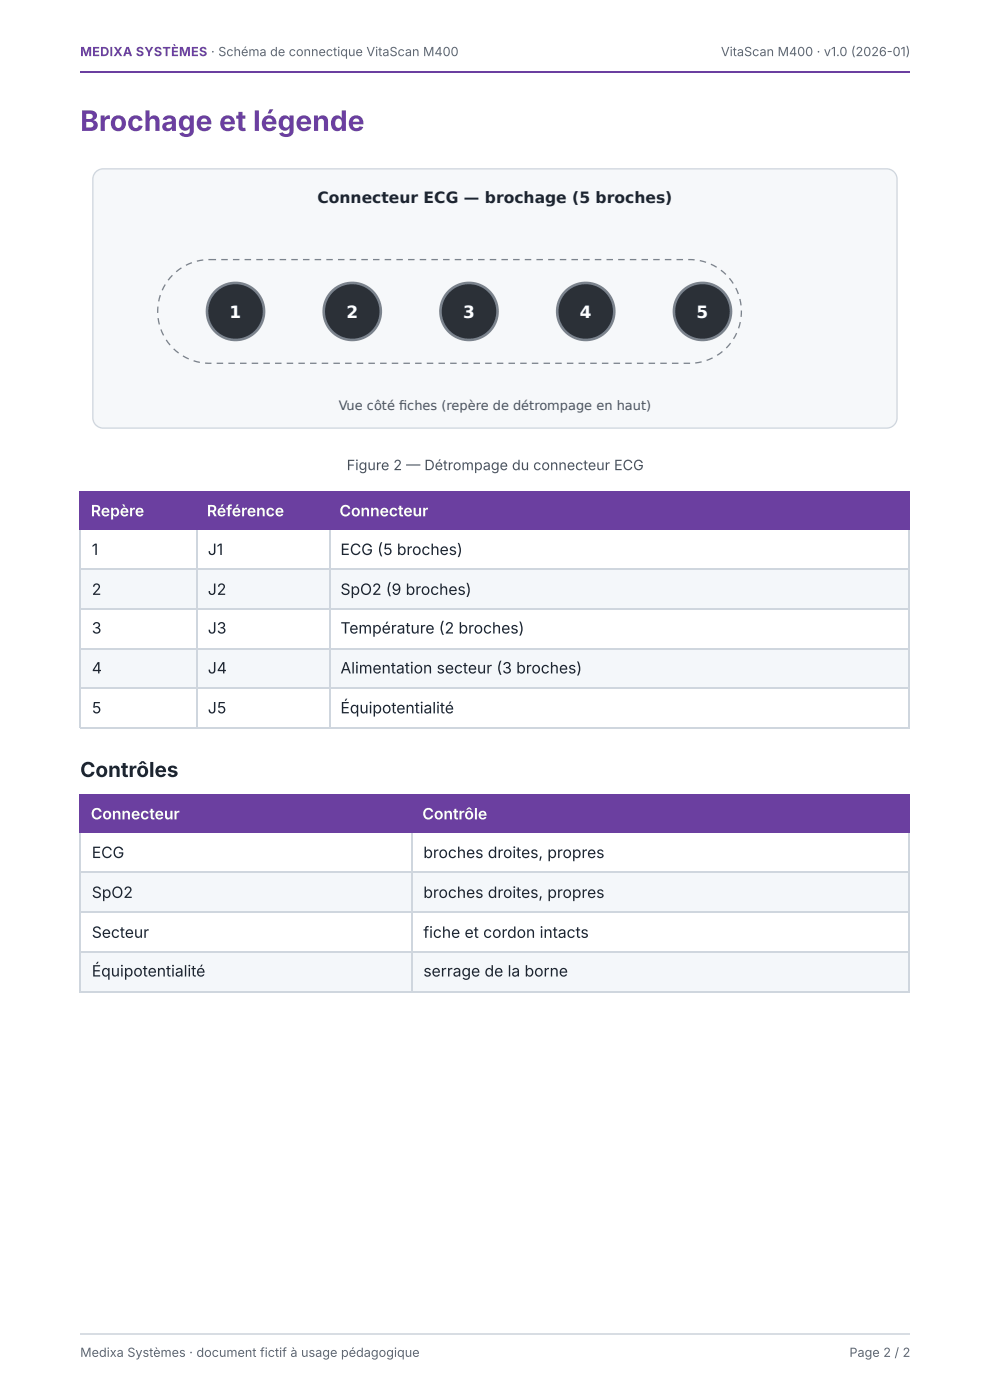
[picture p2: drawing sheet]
<svg xmlns="http://www.w3.org/2000/svg" width="210mm" height="297mm" viewBox="0 0 210 297" stroke-linecap="round" stroke-linejoin="round" font-family="sans-serif">
<path d="M16.9 15.2h176" fill="none" stroke="#6b3fa0" stroke-width=".26"/>
<g fill="#6b3fa0">
<path d="M17.2 104.2h24.6v8h-24.6z"/>
<path d="M41.8 104.2h28v8h-28z"/>
<path d="M69.8 104.2h123.1v8h-123.1z"/>
</g>
<g fill="#f4f7fa">
<path d="M17.2 120.7h24.6v8.4h-24.6z"/>
<path d="M41.8 120.7h28v8.4h-28z"/>
<path d="M69.8 120.7h123.1v8.4h-123.1z"/>
<path d="M17.2 137.6h24.6v8.5h-24.6z"/>
<path d="M41.8 137.6h28v8.5h-28z"/>
<path d="M69.8 137.6h123.1v8.5h-123.1z"/>
</g>
<path d="M16.9 104.4h176M16.9 112.3h176M17.1 104.2v8.2M41.7 104.2v8.2M70 104.2v8.2M192.7 104.2v8.2" fill="none" stroke="#6b3fa0" stroke-width=".26"/>
<path d="M17.1 112.4v42.1M41.7 112.4v42.1M70 112.4v42.1M192.7 112.4v42.1M16.9 120.8h176M16.9 129.2h176M16.9 137.7h176M16.9 145.9h176M16.9 154.4h176" fill="none" stroke="#cfd6de" stroke-width=".26"/>
<g fill="#6b3fa0">
<path d="M17.2 168.5h70.1v8.2h-70.1z"/>
<path d="M87.3 168.5h105.6v8.2h-105.6z"/>
</g>
<g fill="#f4f7fa">
<path d="M17.2 184.9h70.1v8.5h-70.1z"/>
<path d="M87.3 184.9h105.6v8.5h-105.6z"/>
<path d="M17.2 201.9h70.1v8.4h-70.1z"/>
<path d="M87.3 201.9h105.6v8.4h-105.6z"/>
</g>
<path d="M16.9 168.7h176M16.9 176.6h176M17.1 168.5v8.2M87.4 168.5v8.2M192.7 168.5v8.2" fill="none" stroke="#6b3fa0" stroke-width=".26"/>
<path d="M17.1 176.7v33.9M87.4 176.7v33.9M192.7 176.7v33.9M16.9 185.1h176M16.9 193.5h176M16.9 202h176M16.9 210.5h176" fill="none" stroke="#cfd6de" stroke-width=".26"/>
<path d="M20.3 36.5a2.2 2.2 0 0 1 1.6-.7h166.1a2.2 2.2 0 0 1 2.2 2.2v50.6a2.2 2.2 0 0 1-2.2 2.2h-166.1a2.2 2.2 0 0 1-2.2-2.2v-50.6a2.2 2.2 0 0 1 .6-1.5z" fill="#f6f8fa"/>
<path d="M20.3 36.5a2.2 2.2 0 0 1 1.6-.7h166.1a2.2 2.2 0 0 1 2.2 2.2v50.6a2.2 2.2 0 0 1-2.2 2.2h-166.1a2.2 2.2 0 0 1-2.2-2.2v-50.6a2.2 2.2 0 0 1 .6-1.5z" fill="none" stroke="#cfd6de" stroke-width=".27"/>
<circle cx="49.9" cy="66.1" r="6" fill="#2b3037"/>
<circle cx="49.9" cy="66.1" r="6" fill="none" stroke="#7b838d" stroke-width=".55"/>
<circle cx="74.7" cy="66.1" r="6" fill="#2b3037"/>
<circle cx="74.7" cy="66.1" r="6" fill="none" stroke="#7b838d" stroke-width=".55"/>
<circle cx="99.4" cy="66.1" r="6" fill="#2b3037"/>
<circle cx="99.4" cy="66.1" r="6" fill="none" stroke="#7b838d" stroke-width=".55"/>
<circle cx="124.2" cy="66.1" r="6" fill="#2b3037"/>
<circle cx="124.2" cy="66.1" r="6" fill="none" stroke="#7b838d" stroke-width=".55"/>
<circle cx="148.9" cy="66.1" r="6" fill="#2b3037"/>
<circle cx="148.9" cy="66.1" r="6" fill="none" stroke="#7b838d" stroke-width=".55"/>
<path d="M46.9 54.9h1.4v.3h-1.4zM49.4 54.9h1.4v.3h-1.4zM51.9 54.9h1.3v.3h-1.3zM54.3 54.9h1.4v.3h-1.4zM56.8 54.9h1.4v.3h-1.4zM59.3 54.9h1.4v.3h-1.4zM61.8 54.9h1.3v.3h-1.3zM64.2 54.9h1.4v.3h-1.4zM66.7 54.9h1.4v.3h-1.4zM69.2 54.9h1.4v.3h-1.4zM71.7 54.9h1.3v.3h-1.3zM74.1 54.9h1.4v.3h-1.4zM76.6 54.9h1.4v.3h-1.4zM79.1 54.9h1.4v.3h-1.4zM81.6 54.9h1.3v.3h-1.3zM84 54.9h1.4v.3h-1.4zM86.5 54.9h1.4v.3h-1.4zM89 54.9h1.4v.3h-1.4zM91.5 54.9h1.3v.3h-1.3zM93.9 54.9h1.4v.3h-1.4zM96.4 54.9h1.4v.3h-1.4zM98.9 54.9h1.4v.3h-1.4zM101.4 54.9h1.3v.3h-1.3zM103.8 54.9h1.4v.3h-1.4zM106.3 54.9h1.4v.3h-1.4zM108.8 54.9h1.4v.3h-1.4zM111.3 54.9h1.3v.3h-1.3zM113.7 54.9h1.4v.3h-1.4zM116.2 54.9h1.4v.3h-1.4zM118.7 54.9h1.4v.3h-1.4zM121.2 54.9h1.3v.3h-1.3zM123.6 54.9h1.4v.3h-1.4zM126.1 54.9h1.4v.3h-1.4zM128.6 54.9h1.4v.3h-1.4zM131.1 54.9h1.3v.3h-1.3zM133.5 54.9h1.4v.3h-1.4zM136 54.9h1.4v.3h-1.4zM138.5 54.9h1.4v.3h-1.4zM141 54.9h1.3v.3h-1.3zM143.4 54.9h1.4v.3h-1.4zM145.9 54.9l1.4 .1v.3l-1.4-.1zM148.4 55.2l1.3 .3-.1 .3-1.3-.4zM150.8 55.9l1.2 .7-.1 .2-1.2-.6zM152.9 57.2l1.1 .9-.2 .2-1-.9zM154.5 59.1l.2-.2 .9 1.2-.3 .1zM155.9 61.2l.2-.2 .6 1.3-.3 .1zM156.7 63.5l.3-.1 .2 1.4h-.2zM157 65.9h.3v1.3h-.3zM156.8 68.3l.3 .1-.4 1.3-.2-.1zM156 70.6l.3 .1-.7 1.3-.2-.2zM154.8 72.7l.2 .2-.9 1-.2-.2zM152 75.3l1.1-.8 .1 .2-1.1 .8zM149.8 76.3l1.2-.5 .1 .2-1.2 .6zM147.4 76.9l1.3-.3 .1 .3-1.4 .2zM144.9 76.9h1.4v.3h-1.4zM142.5 76.9h1.3v.3h-1.3zM140 76.9h1.4v.3h-1.4zM137.5 76.9h1.4v.3h-1.4zM135 76.9h1.4v.3h-1.4zM132.6 76.9h1.3v.3h-1.3zM130.1 76.9h1.4v.3h-1.4zM127.6 76.9h1.4v.3h-1.4zM125.1 76.9h1.4v.3h-1.4zM122.7 76.9h1.3v.3h-1.3zM120.2 76.9h1.4v.3h-1.4zM117.7 76.9h1.4v.3h-1.4zM115.2 76.9h1.4v.3h-1.4zM112.8 76.9h1.3v.3h-1.3zM110.3 76.9h1.4v.3h-1.4zM107.8 76.9h1.4v.3h-1.4zM105.3 76.9h1.4v.3h-1.4zM102.9 76.9h1.3v.3h-1.3zM100.4 76.9h1.4v.3h-1.4zM97.9 76.9h1.4v.3h-1.4zM95.4 76.9h1.4v.3h-1.4zM93 76.9h1.3v.3h-1.3zM90.5 76.9h1.4v.3h-1.4zM88 76.9h1.4v.3h-1.4zM85.5 76.9h1.4v.3h-1.4zM83.1 76.9h1.3v.3h-1.3zM80.6 76.9h1.4v.3h-1.4zM78.1 76.9h1.4v.3h-1.4zM75.6 76.9h1.4v.3h-1.4zM73.2 76.9h1.3v.3h-1.3zM70.7 76.9h1.4v.3h-1.4zM68.2 76.9h1.4v.3h-1.4zM65.7 76.9h1.4v.3h-1.4zM63.3 76.9h1.3v.3h-1.3zM60.8 76.9h1.4v.3h-1.4zM58.3 76.9h1.4v.3h-1.4zM55.8 76.9h1.4v.3h-1.4zM53.4 76.9h1.3v.3h-1.3zM50.9 76.9h1.4v.3h-1.4zM48.4 76.9h1.4v.3h-1.4zM45.9 76.9h1.4v.3h-1.4zM43.5 76.9h1.3v.3h-1.3zM41.1 76.4l1.3 .3-.1 .3-1.3-.3zM38.9 75.4l1.2 .6-.1 .3-1.3-.7zM36.9 73.9l1.1 .9-.2 .2-1.1-.9zM35.1 72.2l.3-.2 .8 1.1-.2 .2zM34 69.9l.2-.1 .6 1.3-.2 .1zM33.4 67.5h.3l.2 1.3-.2 .1zM33.3 65l.3 .1v1.3h-.3zM33.9 62.6l.2 .1-.3 1.3-.3-.1zM34.9 60.3l.2 .1-.6 1.2-.2-.1zM36.4 58.3l.2 .2-.8 1-.3-.1zM37.3 57.5l1.1-.8 .1 .2-1.1 .9zM39.4 56.2l1.2-.6 .1 .3-1.2 .5zM41.7 55.3l1.4-.3v.3l-1.3 .2zM44.2 54.9h1.6v.3h-1.6z" fill="#7b838d"/>
<path d="M16.9 283h176" fill="none" stroke="#d8dde3" stroke-width=".26"/>
<text font-size="6" fill="#6b3fa0" x="17" y="27.8">Brochage et légende</text>
<text font-size="4.4" fill="#1d2530" x="17" y="164.8">Contrôles</text>
<g font-size="3.6" fill="#fff">
<text x="48.7" y="67.4">1</text>
<text x="73.4" y="67.4">2</text>
<text x="98.2" y="67.4">3</text>
<text x="122.9" y="67.4">4</text>
<text x="147.7" y="67.4">5</text>
</g>
<g font-size="3.3" fill="#1d2530">
<text x="67.3" y="43">Connecteur ECG — brochage (5 broches)</text>
<text x="19.5" y="117.7">1</text>
<text x="44.1" y="117.7">J1</text>
<text x="72.2" y="117.7">ECG (5 broches)</text>
<text x="19.5" y="126.2">2</text>
<text x="44.1" y="126.2">J2</text>
<text x="72.2" y="126.2">SpO2 (9 broches)</text>
<text x="19.5" y="134.4">3</text>
<text x="44.1" y="134.4">J3</text>
<text x="72.2" y="134.4">Température (2 broches)</text>
<text x="19.5" y="142.9">4</text>
<text x="44.1" y="142.9">J4</text>
<text x="72.2" y="142.9">Alimentation secteur (3 broches)</text>
<text x="19.5" y="151.3">5</text>
<text x="44.1" y="151.3">J5</text>
<text x="72.2" y="151.3">Équipotentialité</text>
<text x="19.5" y="182">ECG</text>
<text x="89.8" y="182">broches droites, propres</text>
<text x="19.5" y="190.5">SpO2</text>
<text x="89.8" y="190.5">broches droites, propres</text>
<text x="19.5" y="199">Secteur</text>
<text x="89.8" y="199">fiche et cordon intacts</text>
<text x="19.5" y="207.2">Équipotentialité</text>
<text x="89.8" y="207.2">serrage de la borne</text>
</g>
<g font-size="3.3" fill="#fff">
<text x="19.3" y="109.5">Repère</text>
<text x="43.9" y="109.5">Référence</text>
<text x="72" y="109.5">Connecteur</text>
<text x="19.3" y="173.8">Connecteur</text>
<text x="89.6" y="173.8">Contrôle</text>
</g>
<text font-size="3" fill="#4a5461" x="73.5" y="99.7">Figure 2 — Détrompage du connecteur ECG</text>
<text font-size="2.7" fill="#6b3fa0" x="17" y="11.9">MEDIXA SYSTÈMES · Schéma de connectique VitaScan M400</text>
<g font-size="2.7" fill="#5d6774">
<text x="152.9" y="11.9">VitaScan M400 · v1.0 (2026-01)</text>
<text x="17" y="287.9">Medixa Systèmes · document fictif à usage pédagogique</text>
<text x="180.1" y="287.9">Page 2 / 2</text>
</g>
<text font-size="2.7" fill="#4a5461" x="71.8" y="87">Vue côté fi ches (repère de détrompage en haut)</text>
</svg>
